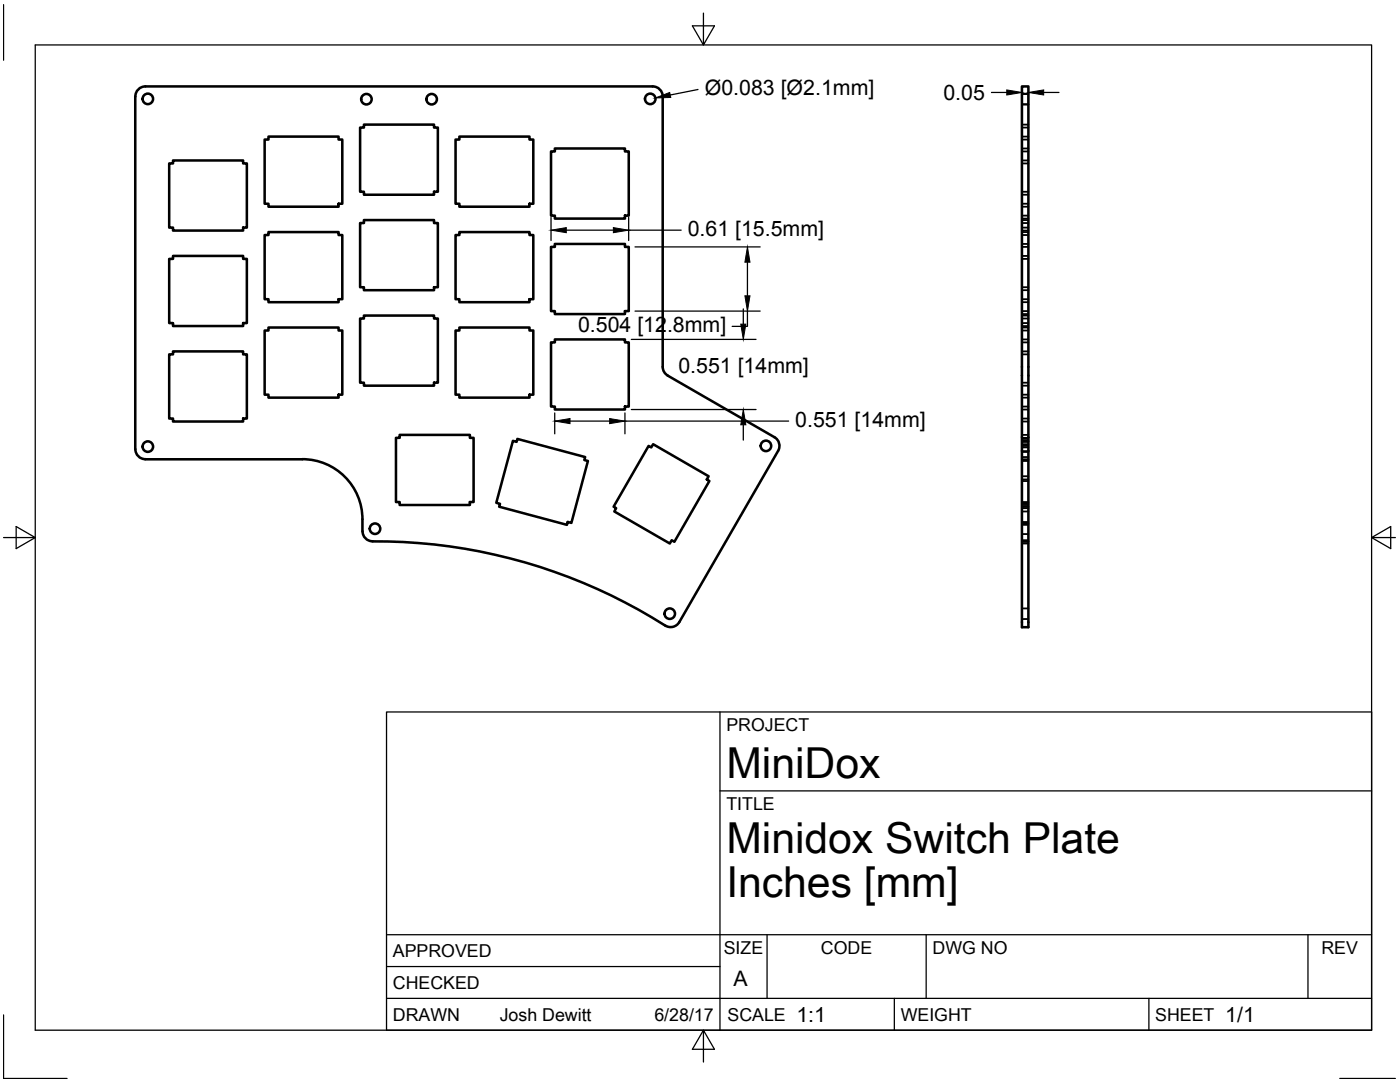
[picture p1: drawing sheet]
<svg xmlns="http://www.w3.org/2000/svg" width="279mm" height="216mm" viewBox="0 0 279 216" stroke-linecap="round" stroke-linejoin="round" font-family="sans-serif">
<!-- layer: Visible -->
<g fill="none" stroke="#000" stroke-width=".51">
<path d="M29 17.2h101.3a2 2 0 0 1 2 2.1v53.9a2 2 0 0 0 1 1.7l21.3 12.3M29 17.2a2 2 0 0 0-2 2v70.4M203.9 17.2h1.3v108h-1.3zM33.8 32.6h.7v-.6h14v.6h.8v12.8h-.8v.6h-14v-.6h-.7zM52.8 27.8h.8v-.5h14v.5h.7v12.9h-.7v.5h-14v-.5h-.8zM71.9 25.5h.7v-.6h14v.6h.8v12.8h-.8v.6h-14v-.6h-.7zM90.9 27.8h.8v-.5h14v.5h.7v12.9h-.7v.5h-14v-.5h-.8zM110 30.2h.7v-.6h14v.6h.8v12.8h-.8v.6h-14v-.6h-.7zM33.8 51.7h.7v-.6h14v.6h.8v12.8h-.8v.6h-14v-.6h-.7zM52.8 46.9h.8v-.6h14v.6h.7v12.8h-.7v.6h-14v-.6h-.8zM71.9 44.5h.7v-.6h14v.6h.8v12.8h-.8v.6h-14v-.6h-.7zM90.9 46.9h.8v-.6h14v.6h.7v12.8h-.7v.6h-14v-.6h-.8z"/>
<path d="M110 49.3h.7v-.6h14v.6h.8v12.8h-.8v.6h-14v-.6h-.7zM33.8 70.7h.7v-.6h14v.6h.8v12.8h-.8v.6h-14v-.6h-.7zM52.8 65.9h.8v-.5h14v.5h.7v12.9h-.7v.5h-14v-.5h-.8zM71.9 63.6h.7v-.6h14v.6h.8v12.8h-.8v.6h-14v-.6h-.7zM90.9 65.9h.8v-.5h14v.5h.7v12.9h-.7v.5h-14v-.5h-.8zM110 68.3h.7v-.6h14v.6h.8v12.8h-.8v.6h-14v-.6h-.7zM27 89.6a2 2 0 0 0 2 2M29 91.6h31.3M79 87.4h.8v-.6h14v.6h.7v12.8h-.7v.6h-14v-.6h-.8zM102.4 88l.7 .2 .2-.6 13.5 3.6-.2 .6 .7 .2-3.3 12.3-.7-.1-.2 .5-13.5-3.6 .2-.6-.8-.2zM129.4 89l.6 .3 .4-.7 11 6.4-.3 .7 .5 .3-7 12.1-.5-.3-.4 .7-11.1-6.4 .4-.7-.5-.3zM154.6 87.2a2 2 0 0 1 .7 2.8"/>
<path d="M155.3 90l-19.7 34.1a2 2 0 0 1-2.8 .7 108.9 108.9 0 0 0-59-16.9 2 2 0 0 1-1.4-1.9 15.2 15.2 0 0 0-1.3-7.7 12 12 0 0 0-10.8-6.7"/>
<circle cx="29.5" cy="19.7" r="1.05"/>
<circle cx="73.1" cy="19.8" r="1.05"/>
<circle cx="86.1" cy="19.8" r="1.05"/>
<circle cx="129.8" cy="19.7" r="1.05"/>
<circle cx="29.5" cy="89.1" r="1.05"/>
<circle cx="152.9" cy="89" r="1.05"/>
<circle cx="74.8" cy="105.5" r="1.05"/>
<circle cx="133.7" cy="122.5" r="1.05"/>
</g>
<!-- layer: Hidden -->
<g fill="none" stroke="#000" stroke-width=".36">
<path d="M203.9 18.7h1.3M203.9 18.8h1.3M203.9 38.3h1.3M203.9 25.5h1.3M203.9 24.9h1.3M203.9 38.9h1.3M203.9 27.8h1.3M203.9 27.3h1.3M203.9 30.2h1.3M203.9 29.6h1.3M203.9 32.6h1.3M203.9 32h1.3"/>
<path d="M203.9 20.8h1.3M203.9 20.9h1.3M203.9 59.7h1.3M203.9 46.9h1.3M203.9 46.3h1.3M203.9 57.3h1.3M203.9 44.5h1.3M203.9 43.9h1.3M203.9 57.9h1.3M203.9 49.3h1.3M203.9 48.7h1.3M203.9 51.7h1.3"/>
<path d="M203.9 51.1h1.3M203.9 40.7h1.3M203.9 41.2h1.3M203.9 43h1.3M203.9 43.6h1.3M203.9 45.4h1.3M203.9 46h1.3M203.9 76.4h1.3M203.9 63.6h1.3M203.9 63h1.3M203.9 77h1.3M203.9 60.3h1.3"/>
<path d="M203.9 78.8h1.3M203.9 65.9h1.3M203.9 65.4h1.3M203.9 79.3h1.3M203.9 68.3h1.3M203.9 67.7h1.3M203.9 62.1h1.3M203.9 62.7h1.3M203.9 64.5h1.3M203.9 65.1h1.3M203.9 70.7h1.3M203.9 70.1h1.3"/>
<path d="M203.9 81.1h1.3M203.9 81.7h1.3M203.9 92h1.3M203.9 91.8h1.3M203.9 91.2h1.3M203.9 87.6h1.3M203.9 88.2h1.3M203.9 88h1.3M203.9 87.4h1.3M203.9 86.8h1.3M203.9 83.5h1.3M203.9 84.1h1.3"/>
<path d="M203.9 95h1.3M203.9 88.6h1.3M203.9 89.3h1.3M203.9 89h1.3M203.9 96h1.3M203.9 95.7h1.3M203.9 91.6h1.3M203.9 90.2h1.3M203.9 88.1h1.3M203.9 90h1.3M203.9 87.9h1.3M203.9 104.3h1.3"/>
<path d="M203.9 100.3h1.3M203.9 100.5h1.3M203.9 101.1h1.3M203.9 104.7h1.3M203.9 104.2h1.3M203.9 100.2h1.3M203.9 100.8h1.3M203.9 101.4h1.3M203.9 102.1h1.3M203.9 108.5h1.3M203.9 107.8h1.3M203.9 108.1h1.3"/>
<path d="M203.9 108h1.3M203.9 106.6h1.3M203.9 104.5h1.3M203.9 123.5h1.3M203.9 121.4h1.3"/>
</g>
<!-- layer: Border -->
<path d="M.7 .9v11.1M7 9h266.7v196.6h-266.7zM140.4 2.6v6.4l2.2-3.8h-4.4l2.2 3.8M.7 107.3h6.3l-3.8-2.2v4.4l3.8-2.2M273.7 107.3l3.8 2.2v-4.4l-3.8 2.2h4.8M.7 202.5v12.7h12.7M140.4 205.6l-2.2 3.8h4.4l-2.2-3.8v6.3M267.4 215.2h11.1" fill="none" stroke="#000" stroke-width=".25"/>
<!-- layer: Titleblock -->
<path d="M77.1 142.1h196.6v63.5h-196.6zM143.7 157.8h130M143.7 142.1v63.5M77.1 199.2h196.6M77.1 192.9h66.6M77.1 186.5h196.6M153.1 186.5v12.7M178.5 199.2v6.4M184.8 186.5v12.7M229.3 199.2v6.4M261 186.5v12.7" fill="none" stroke="#000" stroke-width=".25"/>
<!-- layer: Dimensions -->
<g fill="none" stroke="#000" stroke-width=".25">
<path d="M139.3 17.9l-5.5 1.1M197.9 18.5h3M204 18.5v2.5M205.2 18.5v2.5M208.3 18.5h3M110 43.4v4.6M113 45.9h9.4M125.5 43.4v4.6M125.5 45.9h10.4M126.7 49.3h25M149.2 52.3v6.7M126 67.7h24.9"/>
<path d="M126.7 62.1h25M148.3 61.6v3.1M149.2 62.1v3h-3.1M110.7 82.4v4.2M113.8 84h7.9M124.7 82.4v4.2M124.7 84h32.7M126 81.7h24.9M148.3 84.8v3"/>
</g>
<path d="M130.8 19.6l2.9-1.1 .2 .9zM200.9 17.9l3.1 .6-3.1 .5zM205.2 18.5l3.1-.6v1.1zM110 45.9l3-.5v1zM122.4 45.4l3.1 .5-3.1 .5zM149.2 49.3l.5 3h-1zM148.7 59h1l-.5 3.1zM147.8 64.7h1.1l-.6 3zM110.7 84l3.1-.5v1zM121.7 83.5l3 .5-3 .5zM148.3 81.7l.6 3.1h-1.1z" fill="#000" stroke="#000" stroke-width=".2"/>
<g font-size="8.5">
<text x="145" y="155.3">MiniDox</text>
<text x="145" y="170.3">Minidox Switch Plate</text>
<text x="145" y="178.9">Inches [mm]</text>
</g>
<g font-size="4.3">
<text x="140.7" y="19">Ø0.083 [Ø2.1mm]</text>
<text x="188.3" y="20">0.05</text>
<text x="137.3" y="47">0.61 [15.5mm]</text>
<text x="115.4" y="66.2">0.504 [12.8mm]</text>
<text x="135.4" y="74.5">0.551 [14mm]</text>
<text x="158.7" y="85.1">0.551 [14mm]</text>
<text x="146.4" y="196.8">A</text>
<text x="158.9" y="203.9">1:1</text>
<text x="244.5" y="203.9">1/1</text>
</g>
<g font-size="3.5">
<text x="145" y="145.9">PROJECT</text>
<text x="145" y="161.6">TITLE</text>
<text x="78.4" y="191">APPROVED</text>
<text x="144.4" y="190.3">SIZE</text>
<text x="163.8" y="190.3">CODE</text>
<text x="186.1" y="190.3">DWG NO</text>
<text x="263.7" y="190.3">REV</text>
<text x="78.4" y="197.3">CHECKED</text>
<text x="78.4" y="203.7">DRAWN</text>
<text x="99.7" y="203.7">Josh Dewitt</text>
<text x="130.6" y="203.7">6/28/17</text>
<text x="145.2" y="203.7">SCALE</text>
<text x="179.8" y="203.7">WEIGHT</text>
<text x="230.6" y="203.7">SHEET</text>
</g>
</svg>
